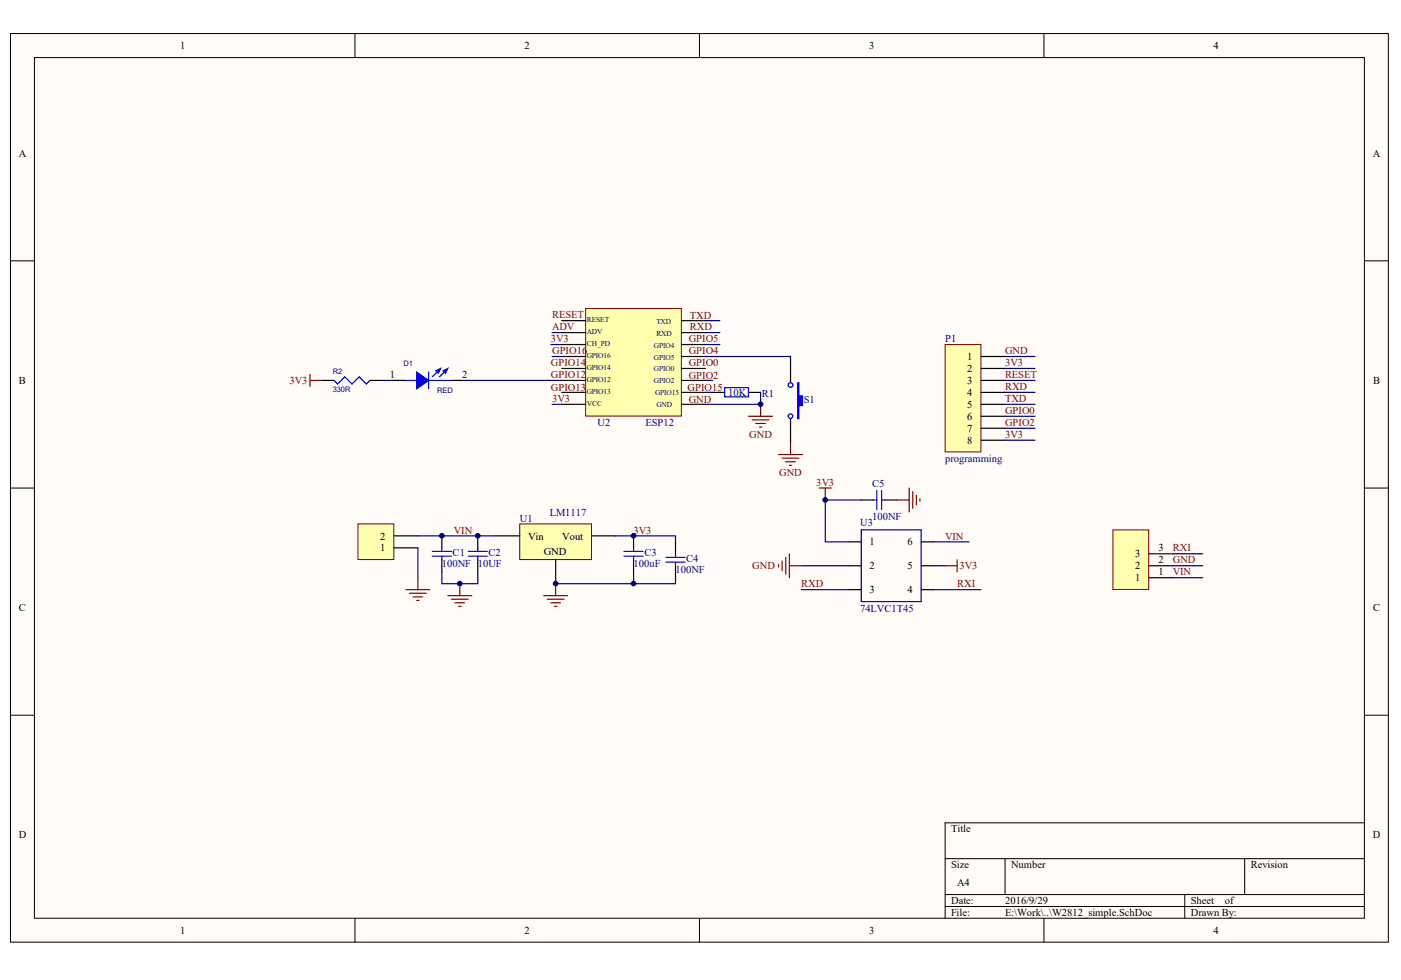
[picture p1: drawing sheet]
<svg xmlns="http://www.w3.org/2000/svg" width="289mm" height="202mm" viewBox="0 0 289 202" stroke-linecap="round" stroke-linejoin="round" font-family="sans-serif">
<g fill="#fffcf8" stroke="#000" stroke-width=".21">
<path d="M2.2 6.9h284.1v187.4h-284.1z"/>
<path d="M7.1 11.9h274.3v177.5h-274.3z"/>
</g>
<g fill="none" stroke="#000" stroke-width=".21">
<path d="M73.2 6.9v5M144.3 6.9v5M215.3 6.9v5M2.2 53.8h4.9M281.4 53.8h4.9M2.2 100.7h4.9M281.4 100.7h4.9M2.2 147.5h4.9M281.4 147.5h4.9M194.9 177.1h86.5M207.3 177.1v7.4M256.7 177.1v7.4"/>
<path d="M281.4 169.7h-86.5v19.8M73.2 189.5v4.9M144.3 189.5v4.9M194.9 184.5h86.5M194.9 187h86.5M215.3 189.5v4.9M244.3 184.5v5"/>
</g>
<path d="M120.8 63.6h19.7v22.2h-19.7z" fill="#ffffb0" stroke="#800000" stroke-width=".21"/>
<g fill="none" stroke="#000" stroke-width=".25">
<path d="M66.4 78.5h2.5M76.3 78.5h2.5M81 78.5h2.5M93.3 78.5h2.5M115.8 66.1h5M163 74v5M147 80.9h2.4M154.4 80.9h2.5M163 86.4v4.9M130.7 110.5v2.5M130.7 115.5v2.4M139.3 111.8v2.4"/>
<path d="M139.3 116.7v2.5"/>
</g>
<g fill="none" stroke="#110f0a" stroke-width=".25">
<path d="M115.8 68.6h5M115.8 71.1h5M115.8 73.5h5M115.8 76h5M115.8 78.5h5M140.5 68.6h5M140.5 71.1h5M140.5 73.5h5M140.5 76h5M140.5 78.5h5M140.5 66.1h5M115.8 80.9h5"/>
<path d="M115.8 83.4h5M140.5 80.9h5M140.5 83.4h5"/>
</g>
<g fill="none" stroke="#00f" stroke-width=".25">
<path d="M68.9 78.5l.7 .7 1.5-1.5 1.5 1.5 1.5-1.5 1.5 1.5 .7-.7M83.5 78.5h2.4M88.4 76.7v3.5M88.4 78.5h4.9M90.6 76.2l-1.5 1.5M92.1 76.2l-1.5 1.5M149.4 79.9h5v2h-5zM128.7 113.7h3.9M128.7 114.7h3.9M130.7 113v.7M130.7 114.7v.8M137.3 115h4"/>
<path d="M137.3 116h4M139.3 114.2v.8M139.3 116v.7"/>
<circle cx="163" cy="79.4" r=".48"/>
<circle cx="163" cy="85.8" r=".48"/>
</g>
<g fill="none" stroke="#000080" stroke-width=".25">
<path d="M78.8 78.5h2.2M95.8 78.5h20M113.6 71.1h2.2M113.9 68.6h1.9M113.9 73.5h1.9M145.5 73.5h17.5v.5M145.5 78.5h1.5M145.5 71.1h3M145.5 66.1h3M145.5 68.6h3M113.9 83.4h1.9M145.5 80.9h1.5"/>
<path d="M156.9 80.9v2.5h-11.4"/>
</g>
<path d="M63.9 77.2v2.5M63.9 78.5h2.5M154.4 85.9h4.9M155.1 86.6h3.5M155.9 87.3h1.9M156.6 88.1h.5M156.9 83.4v2.5M160.6 93.8h4.9M161.3 94.5h3.5M162 95.2h2M162.8 96h.5M163 91.3v2.5" fill="none" stroke="#800000" stroke-width=".25"/>
<g fill="#00f" stroke="#00f" stroke-width=".25">
<path d="M164.5 79h.3v2.7h.7v1.9h-.7v2.8h-.3z" fill-rule="evenodd"/>
<path d="M85.9 76.7l2.5 1.8-2.5 1.7z" fill-rule="evenodd"/>
<path d="M91.4 76.5l1-.5-.5 1z" fill-rule="evenodd"/>
<path d="M89.9 76.5l1-.5-.5 1z" fill-rule="evenodd"/>
</g>
<path d="M194.9 71.1h7.4v22.1h-7.4z" fill="#ffffb0" stroke="#800000" stroke-width=".21"/>
<path d="M202.3 73.5h5M202.3 76h5M202.3 78.5h5M202.3 80.9h5M202.3 83.4h5M202.3 85.9h5M202.3 88.3h5M202.3 90.8h5" fill="none" stroke="#000" stroke-width=".25"/>
<path d="M207.3 73.5h6.1M207.3 76h6.1M207.3 78.5h6.1M207.3 80.9h6.1M207.3 83.4h6.1M207.3 85.9h6.1M207.3 88.3h6.1M207.3 90.8h6.1" fill="none" stroke="#000080" stroke-width=".25"/>
<path d="M107.2 108.1h14.8v7.3h-14.8z" fill="#ffffb0" stroke="#800000" stroke-width=".21"/>
<g fill="none" stroke="#000" stroke-width=".25">
<path d="M91.1 110.5v2.5M91.1 115.5v2.4M98.5 110.5v2.5M98.5 115.5v2.4M102.2 110.5h5M114.6 115.5v4.9M122 110.5h5M175.1 116.7h2.5M175.1 111.8h2.5M177.6 103.1h2.5M182.6 103.1h2.4M190 116.7h2.4"/>
<path d="M190 111.8h2.4M175.1 121.6h2.5M190 121.6h2.4"/>
</g>
<path d="M86.2 110.5h16M91.1 117.9v2.5h7.4v-2.5M127 110.5h12.3v1.3M130.7 117.9v2.5M139.3 119.2v1.2h-24.7M165.3 116.7h9.8M177.6 103.1h-7.4v8.7h4.9M192.4 116.7h2.5M192.4 111.8h7.5M165.3 121.6h9.8M192.4 121.6h9.9" fill="none" stroke="#000080" stroke-width=".25"/>
<g fill="none" stroke="#800000" stroke-width=".25">
<path d="M160.6 116.5v.4M161.3 115.7v2M162 115v3.4M162.8 114.2v5M162.8 116.7h2.5M169 100.7h2.4M170.2 100.7v2.4M185 103.1h2.5M187.5 100.7v4.9M188.2 101.4v3.5M189 102.1v2M189.7 102.9v.5"/>
<path d="M194.9 116.7h2.5M197.4 115.5v2.4M92.4 122.9h4.9M93.1 123.6h3.5M93.8 124.3h2M94.6 125.1h.5M94.8 120.4v2.5M112.1 122.9h5M112.9 123.6h3.4M113.6 124.3h2M114.3 125.1h.5M114.6 120.4v2.5"/>
</g>
<g fill="none" stroke="#00f" stroke-width=".25">
<path d="M89.1 113.7h4M89.1 114.7h4M91.1 113v.7M91.1 114.7v.8M96.6 113.7h3.9M96.6 114.7h3.9M98.5 113v.7M98.5 114.7v.8M177.6 109.3h12.4v14.8h-12.4zM180.1 103.1h.7M180.8 101.2v3.9M181.8 101.2v3.9"/>
<path d="M181.8 103.1h.8"/>
</g>
<path d="M73.8 108.1h7.4v7.3h-7.4z" fill="#ffffb0" stroke="#800000" stroke-width=".21"/>
<path d="M81.2 113h5M81.2 110.5h5" fill="none" stroke="#000" stroke-width=".25"/>
<path d="M86.2 113v6.2" fill="none" stroke="#000080" stroke-width=".25"/>
<path d="M86.2 119.2v2.4M83.7 121.6h4.9M84.4 122.4h3.5M85.2 123.1h2M85.9 123.8h.5" fill="none" stroke="#800000" stroke-width=".25"/>
<path d="M229.5 109.3h7.4v12.3h-7.4z" fill="#ffffb0" stroke="#800000" stroke-width=".21"/>
<path d="M236.9 119.2h5M236.9 116.7h5M236.9 114.2h5" fill="none" stroke="#000" stroke-width=".25"/>
<path d="M241.9 114.2h6.1M241.9 119.2h6.1M241.9 116.7h6.1" fill="none" stroke="#000080" stroke-width=".25"/>
<g fill="#000080" stroke="#000080" stroke-width=".21">
<circle cx="91.1" cy="110.5" r=".48"/>
<circle cx="94.8" cy="120.4" r=".48"/>
<circle cx="98.5" cy="110.5" r=".48"/>
<circle cx="114.6" cy="120.4" r=".48"/>
<circle cx="130.7" cy="120.4" r=".48"/>
<circle cx="130.7" cy="110.5" r=".48"/>
<circle cx="156.8" cy="83.4" r=".48"/>
<circle cx="170.2" cy="103.1" r=".48"/>
</g>
<g font-size="2.2">
<text x="37.2" y="10.1">1</text>
<text x="108.2" y="10.1">2</text>
<text x="179.2" y="10.1">3</text>
<text x="250.3" y="10.1">4</text>
<text x="3.9" y="32.3">A</text>
<text x="283.1" y="32.3">A</text>
<text x="80.4" y="78">1</text>
<text x="95.3" y="78">2</text>
<text x="199.5" y="74.3">1</text>
<text x="199.5" y="76.8">2</text>
<text x="3.9" y="79.2">B</text>
<text x="199.5" y="79.2">3</text>
<text x="199.5" y="81.7">4</text>
<text x="283.2" y="79.2">B</text>
<text x="199.5" y="84.2">5</text>
<text x="199.5" y="86.6">6</text>
<text x="199.5" y="89.1">7</text>
<text x="199.5" y="91.6">8</text>
<text x="78.4" y="113.7">1</text>
<text x="78.4" y="111.3">2</text>
<text x="108.9" y="111.3">Vin</text>
<text x="116" y="111.3">Vout</text>
<text x="179.3" y="112.5">1</text>
<text x="187.1" y="112.5">6</text>
<text x="238.9" y="113.7">3</text>
<text x="112.1" y="114.5">GND</text>
<text x="179.3" y="117.4">2</text>
<text x="187.1" y="117.4">5</text>
<text x="234.1" y="119.9">1</text>
<text x="234.1" y="117.4">2</text>
<text x="234.1" y="115">3</text>
<text x="238.9" y="118.7">1</text>
<text x="238.9" y="116.2">2</text>
<text x="179.3" y="122.4">3</text>
<text x="187.1" y="122.4">4</text>
<text x="3.9" y="126">C</text>
<text x="283.2" y="126">C</text>
<text x="3.9" y="172.9">D</text>
<text x="196.1" y="171.7">Title</text>
<text x="283.1" y="172.9">D</text>
<text x="196.1" y="179.1">Size</text>
<text x="208.5" y="179.1">Number</text>
<text x="257.9" y="179.1">Revision</text>
<text x="197.4" y="182.8">A4</text>
<text x="196.1" y="186.5">Date:</text>
<text x="196.1" y="188.9">File:</text>
<text x="207.3" y="186.5">2016/9/29</text>
<text x="207.3" y="188.9">E:\Work\..\W2812_simple.SchDoc</text>
<text x="245.6" y="186.5">Sheet</text>
<text x="245.6" y="188.9">Drawn By:</text>
<text x="252.6" y="186.5">of</text>
<text x="37.2" y="192.6">1</text>
<text x="108.2" y="192.6">2</text>
<text x="179.2" y="192.6">3</text>
<text x="250.3" y="192.6">4</text>
</g>
<g font-size="2.2" fill="#800000">
<text x="113.9" y="65.7">RESET</text>
<text x="142.3" y="65.9">TXD</text>
<text x="113.6" y="70.6">3V3</text>
<text x="113.9" y="68.1">ADV</text>
<text x="142" y="70.6">GPIO5</text>
<text x="142.3" y="68.1">RXD</text>
<text x="113.6" y="75.5">GPIO14</text>
<text x="113.6" y="78">GPIO12</text>
<text x="113.9" y="73.1">GPIO16</text>
<text x="142" y="73.1">GPIO4</text>
<text x="142" y="75.5">GPIO0</text>
<text x="207.3" y="73.1">GND</text>
<text x="207.3" y="75.5">3V3</text>
<text x="207.3" y="78">RESET</text>
<text x="59.7" y="79.2">3V3</text>
<text x="113.6" y="80.7">GPIO13</text>
<text x="113.9" y="82.9">3V3</text>
<text x="141.8" y="80.7">GPIO15</text>
<text x="142" y="78.2">GPIO2</text>
<text x="142" y="83.2">GND</text>
<text x="207.3" y="80.5">RXD</text>
<text x="207.3" y="82.9">TXD</text>
<text x="207.3" y="85.4">GPIO0</text>
<text x="207.3" y="87.9">GPIO2</text>
<text x="154.5" y="90.3">GND</text>
<text x="207.3" y="90.3">3V3</text>
<text x="160.7" y="98.2">GND</text>
<text x="168.3" y="100.2">3V3</text>
<text x="93.6" y="110">VIN</text>
<text x="130.7" y="110">3V3</text>
<text x="194.9" y="111.3">VIN</text>
<text x="241.9" y="113.7">RXI</text>
<text x="155.1" y="117.4">GND</text>
<text x="197.9" y="117.4">3V3</text>
<text x="241.9" y="116.2">GND</text>
<text x="241.9" y="118.7">VIN</text>
<text x="165.3" y="121.1">RXD</text>
<text x="197.4" y="121.1">RXI</text>
</g>
<g font-size="2.2" fill="#000080">
<text x="194.9" y="70.6">P1</text>
<text x="150.2" y="81.7">10K</text>
<text x="157.1" y="81.9">R1</text>
<text x="165.7" y="83.2">S1</text>
<text x="123.2" y="87.9">U2</text>
<text x="133.1" y="87.9">ESP12</text>
<text x="194.9" y="95.3">programming</text>
<text x="179.8" y="100.4">C5</text>
<text x="107.2" y="107.6">U1</text>
<text x="113.4" y="106.3">LM1117</text>
<text x="179.8" y="107.3">100NF</text>
<text x="177.4" y="108.6">U3</text>
<text x="91.1" y="117">100NF 10UF</text>
<text x="93.3" y="114.7">C1</text>
<text x="100.8" y="114.7">C2</text>
<text x="130.7" y="117">100uF</text>
<text x="132.9" y="114.7">C3</text>
<text x="139.3" y="118.2">100NF</text>
<text x="141.5" y="116">C4</text>
<text x="177.4" y="126.3">74LVC1T45</text>
</g>
<g font-size="1.6" fill="#000080">
<text x="68.6" y="77.2">R2</text>
<text x="83.2" y="75.4">D1</text>
<text x="68.6" y="80.9">330R</text>
<text x="90.1" y="81.1">RED</text>
</g>
<g font-size="1.5" fill="#000080">
<text x="121" y="66.5">RESET</text>
<text x="121" y="69">ADV</text>
<text x="121" y="71.4">CH_PD</text>
<text x="134.9" y="71.7">GPIO4</text>
<text x="135.4" y="66.8">TXD</text>
<text x="135.4" y="69.2">RXD</text>
<text x="121" y="73.9">GPIO16</text>
<text x="121" y="76.4">GPIO14</text>
<text x="134.9" y="74.2">GPIO5</text>
<text x="134.9" y="76.6">GPIO0</text>
<text x="121" y="78.8">GPIO12</text>
<text x="121" y="81.3">GPIO13</text>
<text x="121" y="83.8">VCC</text>
<text x="134.9" y="79.1">GPIO2</text>
<text x="135.1" y="81.6">GPIO15</text>
<text x="135.4" y="84">GND</text>
</g>
</svg>
